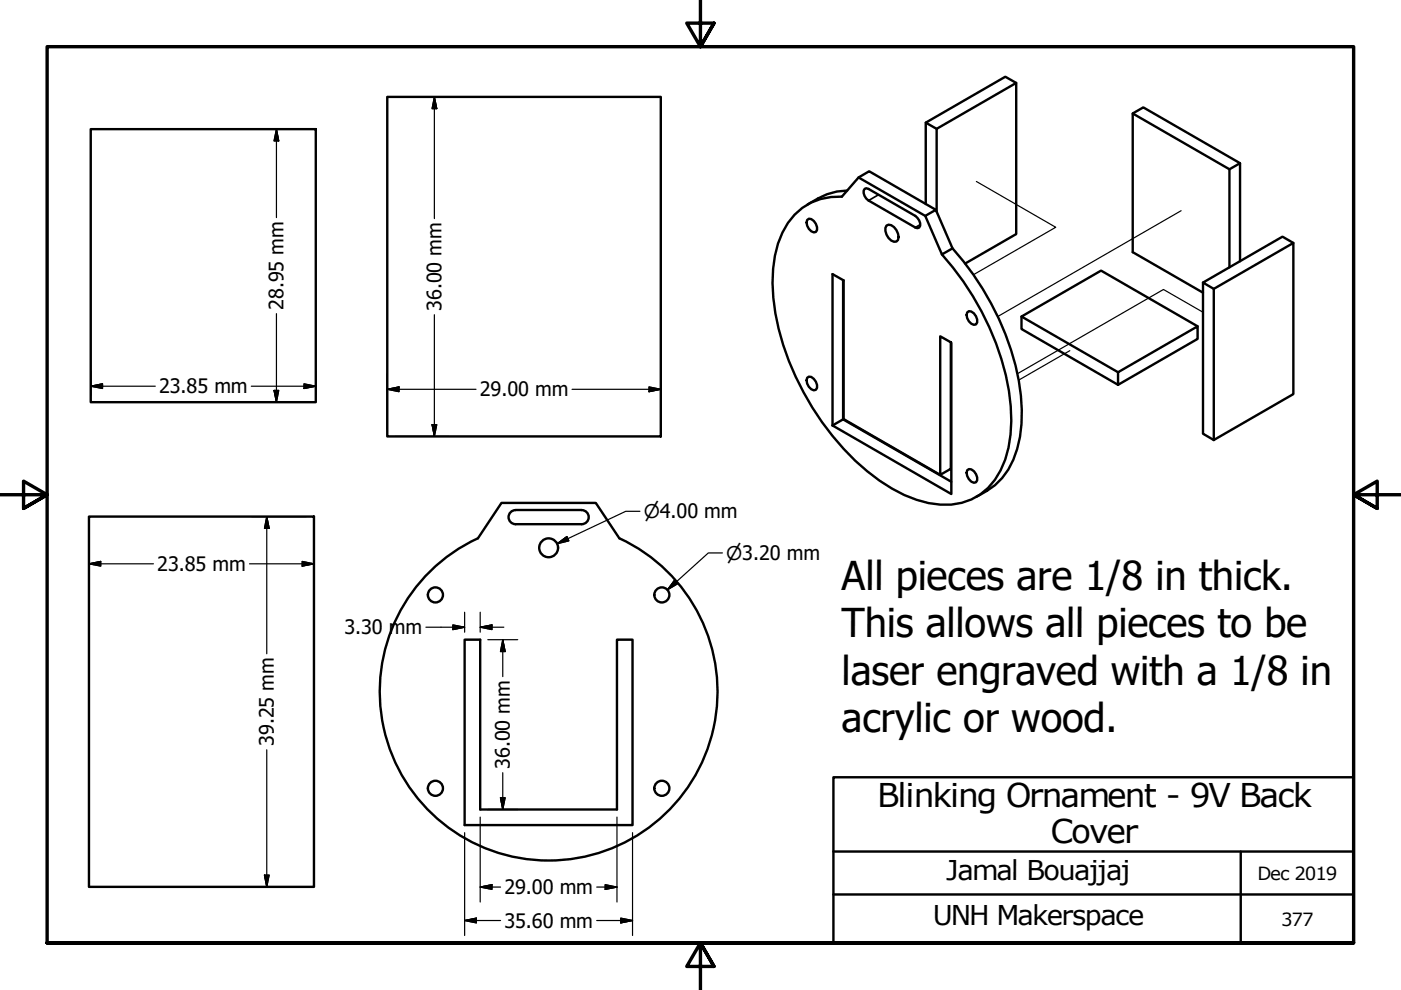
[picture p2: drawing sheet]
<svg xmlns="http://www.w3.org/2000/svg" width="297mm" height="210mm" viewBox="0 0 297 210" stroke-linecap="round" stroke-linejoin="round" font-family="sans-serif">
<!-- layer: Tweak Trail (ANSI) -->
<path d="M207 38.5l16.8 9.7-17.4 10M250.4 44.7l-38.9 22.4M226.8 74.4l-10.8 6.2M255.1 66.2l-8.4-4.8-31 17.8M201.7 88.9h-.1" fill="none" stroke="#000" stroke-width=".25"/>
<!-- layer: Visible (ANSI) -->
<g fill="none" stroke="#000" stroke-width=".51">
<path d="M215.5 17.6l-2.4-1.3-16.8 9.7 2.3 1.3M19.2 27.4h47.8v57.9h-47.8zM82.1 20.5h58v72h-58zM182 37.6l14.2 8.2M196.3 26v17.3M240.2 24.1l20.5 11.8 2.2-1.3M260.7 35.9v20.8M171.1 46.6l.4-.2a1.97 1.97 0 0 1 1.5 2.8 1.76 1.76 0 0 1-2-2zM178.8 59.4v29.5M179.6 40.4a15 15 0 0 0-8.4 3M183.3 40l.4-.1 .4 .2 10 5.7a1.99 1.99 0 0 1 .8 2.5l-.4 .1-.4-.2-10-5.7a1.97 1.97 0 0 1-.8-2.5zM188 47.8a1.54 1.54 0 0 1 2.1 1 1.77 1.77 0 0 1 0 2.4 1.96 1.96 0 0 1-2.1-1.4l-.3-.8v-.7z"/>
<path d="M196.2 45.8l2.2-1.3 3.6 8.2-2.3 1.2zM198.4 44.5l-14.1-8.2-2.3 1.3-3.5 4.1a12.7 12.7 0 0 0-12.6 7.6 28.8 28.8 0 0 0-1.5 17.1 57.8 57.8 0 0 0 22.1 35.5 24 24 0 0 0 15.2 5.1 12.6 12.6 0 0 0 10.5-7.3 28 28 0 0 0 1.7-16.8 58.8 58.8 0 0 0-14.2-29M198.6 44.9v-17.6l16.9-9.7v32l-10.9 6.3M202 52.7a57.7 57.7 0 0 1 14.5 31.2 25.2 25.2 0 0 1-2.7 15.7 14.9 14.9 0 0 1-6.8 5.8M255.1 59.9v32.1l2.2 1.3M262.9 55.4v-20.8l-20.5-11.8-2.2 1.3v29.4l14.9 8.6M274.2 51.5l-2.3-1.3-16.8 9.7 2.2 1.3M201.6 72.6v26.8l-2.3 1.3v-29.4l2.4 1.3v32.1l-25.2-14.5M205.1 66.2l.3-.2a1.96 1.96 0 0 1 1.5 2.8 1.76 1.76 0 0 1-2-2zM216.6 67.1v2.7l20.4 11.8M237 78.9l16.9-9.7v2.7l-16.9 9.7zM253.9 69.2l-20.5-11.8-16.8 9.7 20.4 11.8"/>
<path d="M257.3 61.2l16.9-9.7v32.1l-16.9 9.7zM171.1 80.1l.4-.2a1.94 1.94 0 0 1 1.5 2.7 1.56 1.56 0 0 1-1.9-1.3l-.1-.7zM176.5 90.2l2.3-1.3 22.9 13.2M176.5 90.2v-32.1l2.4 1.4v29.4l20.4 11.8M205.1 99.7l.3-.2a1.94 1.94 0 0 1 1.5 2.7 1.57 1.57 0 0 1-1.8-1.3l-.2-.7zM18.9 109.5h47.7v78.5h-47.7zM109.3 108.2a1.49 1.49 0 0 0-1.5 1.4 1.49 1.49 0 0 0 1.5 1.5M109.3 108.1l14 .1a1.49 1.49 0 0 1 1.5 1.4 1.49 1.49 0 0 1-1.5 1.5h-14M131.3 114.1a35.8 35.8 0 0 1 13.1 54.7 35.8 35.8 0 0 1-56.2 0 35.8 35.8 0 0 1 13.1-54.7l5-7.5h20l5 7.5M98.5 135.6h3.3v36h29v-36h3.3v39.3h-35.6z"/>
<circle cx="116.3" cy="116.1" r="2"/>
<circle cx="92.3" cy="126.1" r="1.6"/>
<circle cx="140.3" cy="126.1" r="1.6"/>
<circle cx="92.3" cy="167.1" r="1.6"/>
<circle cx="140.3" cy="167.1" r="1.6"/>
</g>
<!-- layer: Visible Narrow (ANSI) -->
<path d="M186.3 41.3l-2.2 1.2M195.1 47.6l-1 .6" fill="none" stroke="#000" stroke-width=".36"/>
<!-- layer: Border (ANSI) -->
<path d="M148.5 -.1v10l-2.9-5h5.8l-2.9 5 2.9-5M0 104.9h10l-5-2.9v5.8l5-2.9-5 2.9M297 104.9h-10l5-2.9v5.8l-5-2.9 5 2.9M10 199.9v-190h277v190h-277h277M151.4 204.9l-2.9-5 2.9 5h-5.8l2.9-5v10" fill="none" stroke="#000" stroke-width=".72"/>
<!-- layer: Title (ANSI) -->
<path d="M176.7 164.8h110.3v35.1h-110.3zM176.7 189.6h110.3M176.7 180.5h110.3M263.1 180.5v19.4" fill="none" stroke="#000" stroke-width=".51"/>
<!-- layer: Dimension (ANSI) -->
<g fill="none" stroke="#000" stroke-width=".25">
<path d="M55.4 27.4h9.9M58.6 27.4l.5 2.5h-1zM58.6 27.4v18.7M83.7 20.5h11.6M92.1 20.5l.5 2.5h-1zM92.1 20.5v25.8M19.2 78.7v5M58.6 66.5v18.8M67 78.7v5M82.1 79.4v11.5M92.1 66.7v25.8M140.1 79.4v11.5"/>
<path d="M19.2 81.9l2.5-.5v1zM19.2 81.9h13.7M53.3 81.9h13.7M55.4 85.3h9.9M58.1 82.8h1l-.5 2.5zM64.5 81.4l2.5 .5-2.5 .5zM82.1 82.5l2.5-.5v1.1zM82.1 82.5h18.8M83.7 92.5h11.6M91.6 90h1l-.5 2.5zM121.3 82.5h18.8M137.6 82l2.5 .5-2.5 .6z"/>
<path d="M18.9 119.5l2.5-.5v1zM18.9 119.5h13.6M18.9 111.1v11.6M52.9 119.5h13.7M53.4 109.5h11.6M56.6 109.5l.5 2.5h-1zM56.6 109.5v29.1M64.1 119l2.5 .5-2.5 .5zM66.6 111.1v11.6M118.1 115.3l2.1-1.5 .4 .9zM135.7 108.4h-3l-14.6 6.9M153.2 117.2h-3l-8.7 7.9"/>
<path d="M90.3 133h8.2M96 132.5l2.5 .5-2.5 .5zM98.5 129.8v4.2M101.8 133l2.5-.5v1zM101.8 133h5M101.8 129.8v4.2M103.4 135.6h6.4M106.6 135.6l.5 2.5h-1zM106.6 135.6v7.9M143 123l.7 .8-2.2 1.3zM56.6 159v29M98.5 176.5v21.8"/>
<path d="M101.8 173.2v18.1M103.4 171.6h6.4M106.1 169.1h1l-.5 2.5zM106.6 163.8v7.8M130.8 173.2v18.1M134.1 176.5v21.8M53.4 188h11.6M56.1 185.5h1l-.5 2.5zM98.5 195.2l2.5-.5v1zM98.5 195.2h7.6M101.8 188.1l2.5-.5v1zM101.8 188.1h4.3"/>
<path d="M126.5 188.1h4.3M126.5 195.2h7.6M128.3 187.6l2.5 .5-2.5 .5zM131.6 194.7l2.5 .5-2.5 .5z"/>
</g>
<g fill="#000" stroke="#000" stroke-width=".25">
<path d="M58.6 27.4l.5 2.5zM58.6 27.4l.5 2.5h-1zM92.1 20.5l.5 2.5zM92.1 20.5l.5 2.5h-1zM19.2 81.9l2.5-.5zM19.2 81.9l2.5-.5v1zM58.1 82.8l.5 2.5zM58.1 82.8h1l-.5 2.5zM64.5 82.4l2.5-.5zM64.5 81.4l2.5 .5-2.5 .5zM82.1 82.5l2.5-.5zM82.1 82.5l2.5-.5v1.1z"/>
<path d="M91.6 90l.5 2.5zM91.6 90h1l-.5 2.5zM137.6 83.1l2.5-.6zM137.6 82l2.5 .5-2.5 .6zM18.9 119.5l2.5-.5zM18.9 119.5l2.5-.5v1zM56.6 109.5l.5 2.5zM56.6 109.5l.5 2.5h-1zM118.1 115.3l2.1-1.5zM118.1 115.3l2.1-1.5 .4 .9zM64.1 120l2.5-.5zM64.1 119l2.5 .5-2.5 .5z"/>
<path d="M96 133.5l2.5-.5zM96 132.5l2.5 .5-2.5 .5zM101.8 133l2.5-.5zM101.8 133l2.5-.5v1zM106.6 135.6l.5 2.5zM106.6 135.6l.5 2.5h-1zM143 123l-1.5 2.1zM143 123l.7 .8-2.2 1.3zM106.1 169.1l.5 2.5zM106.1 169.1h1l-.5 2.5zM56.1 185.5l.5 2.5zM56.1 185.5h1l-.5 2.5z"/>
<path d="M98.5 195.2l2.5-.5zM98.5 195.2l2.5-.5v1zM101.8 188.1l2.5-.5zM101.8 188.1l2.5-.5v1zM128.3 188.6l2.5-.5zM128.3 187.6l2.5 .5-2.5 .5zM131.6 195.7l2.5-.5zM131.6 194.7l2.5 .5-2.5 .5z"/>
</g>
<g font-size="8.4">
<text x="178.4" y="125.1">All pieces are 1/8 in thick.</text>
<text x="178.4" y="135.1">This allows all pieces to be</text>
<text x="178.4" y="145.2">laser engraved with a 1/8 in</text>
<text x="178.4" y="155.2">acrylic or wood.</text>
</g>
<g font-size="6.9">
<text x="185.9" y="171.2">Blinking Ornament - 9V Back</text>
<text x="222.7" y="178.8">Cover</text>
</g>
<g font-size="5.8">
<text x="200.6" y="186.6">Jamal Bouajjaj</text>
<text x="197.8" y="196.2">UNH Makerspace</text>
</g>
<g font-size="4.2">
<text x="60.1" y="65.7" transform="rotate(-90 60.1 65.7)">28.95 mm</text>
<text x="93.6" y="65.9" transform="rotate(-90 93.6 65.9)">36.00 mm</text>
<text x="33.7" y="83.4">23.85 mm</text>
<text x="101.7" y="84.1">29.00 mm</text>
<text x="33.3" y="121.1">23.85 mm</text>
<text x="73" y="134.5">3.30 mm</text>
<text x="58.1" y="158.2" transform="rotate(-90 58.1 158.2)">39.25 mm</text>
<text x="108.1" y="163" transform="rotate(-90 108.1 163)">36.00 mm</text>
<text x="106.9" y="189.6">29.00 mm</text>
<text x="106.9" y="196.7">35.60 mm</text>
</g>
<g font-size="4">
<text x="136.5" y="109.9">⌀4.00 mm</text>
<text x="154" y="118.7">⌀3.20 mm</text>
</g>
<g font-size="3.9">
<text x="266.6" y="186.5">Dec 2019</text>
<text x="271.6" y="196.2">377</text>
</g>
</svg>
